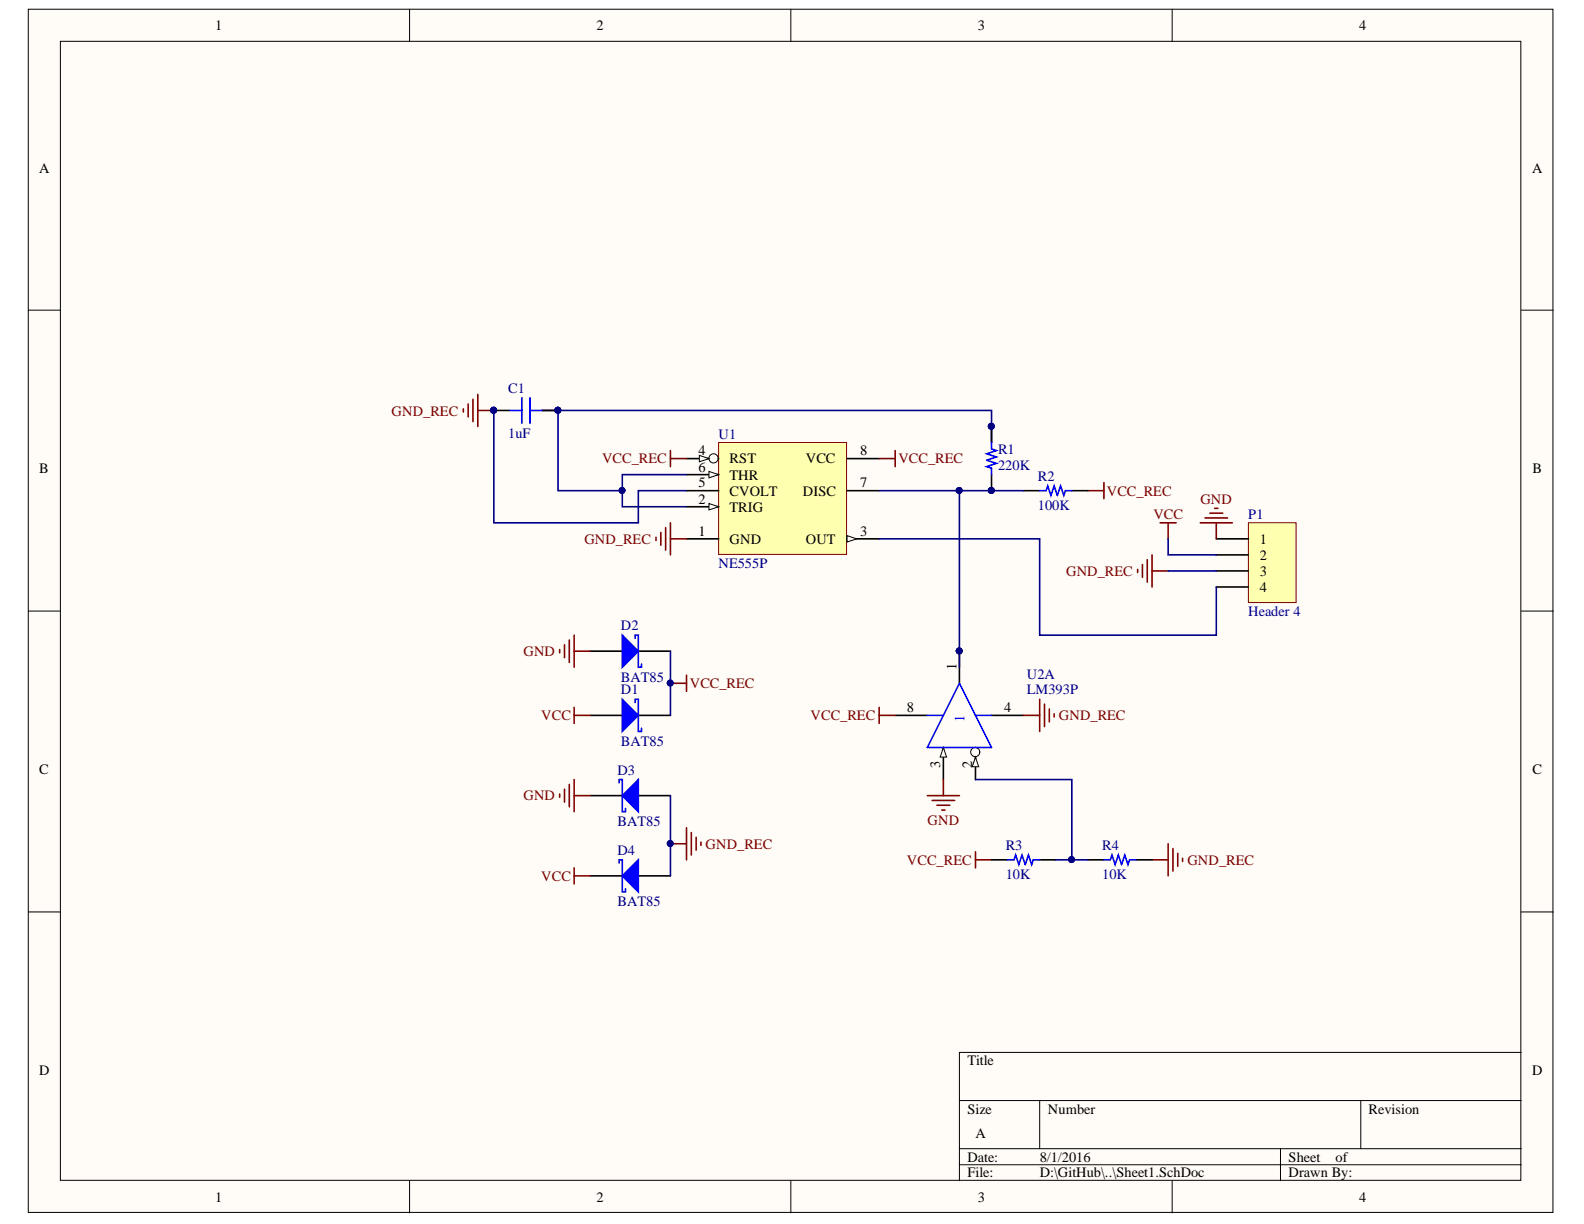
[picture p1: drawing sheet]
# Altium project porsche_drive_select.PrjPcb
1 sheet, 12 parts. Net scope: global (net labels, ports and power ports of the same name join across sheets).
Board file: PCB1.PcbDoc

## Sheet Sheet1.SchDoc
size A

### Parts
C1  1uF  [CAP 0805/2012]
D1  BAT85  [SOD68]
D2  BAT85  [SOD68]
D3  BAT85  [SOD68]
D4  BAT85  [SOD68]
P1  Header 4  [HDR1X4]
R1  220K  [RES 0805/2012]
R2  100K  [RES 0805/2012]
R3  10K  [RES 0805/2012]
R4  10K  [RES 0805/2012]
U1  NE555P  [P008]
U2  LM393P  [P008]  (part A of 2)

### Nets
GND: D2.1(A) D3.2(K) P1.1 U2.3(IN+)
GND_REC: C1.1 D3.1(A) D4.1(A) P1.3 R4.1 U1.1(GND) U1.5(CVOLT) U2.4(GND)
VCC: D1.1(A) D4.2(K) P1.2
VCC_REC: D1.2(K) D2.2(K) R2.1 R3.2 U1.4(RST) U1.8(VCC) U2.8(VCC)
NetC1_2: C1.2 R1.2 U1.2(TRIG) U1.6(THR)
NetP1_4: P1.4 U1.3(OUT)
NetR1_1: R1.1 R2.2 U1.7(DISC) U2.1(OUT)
NetR3_1: R3.1 R4.2 U2.2(IN-)
